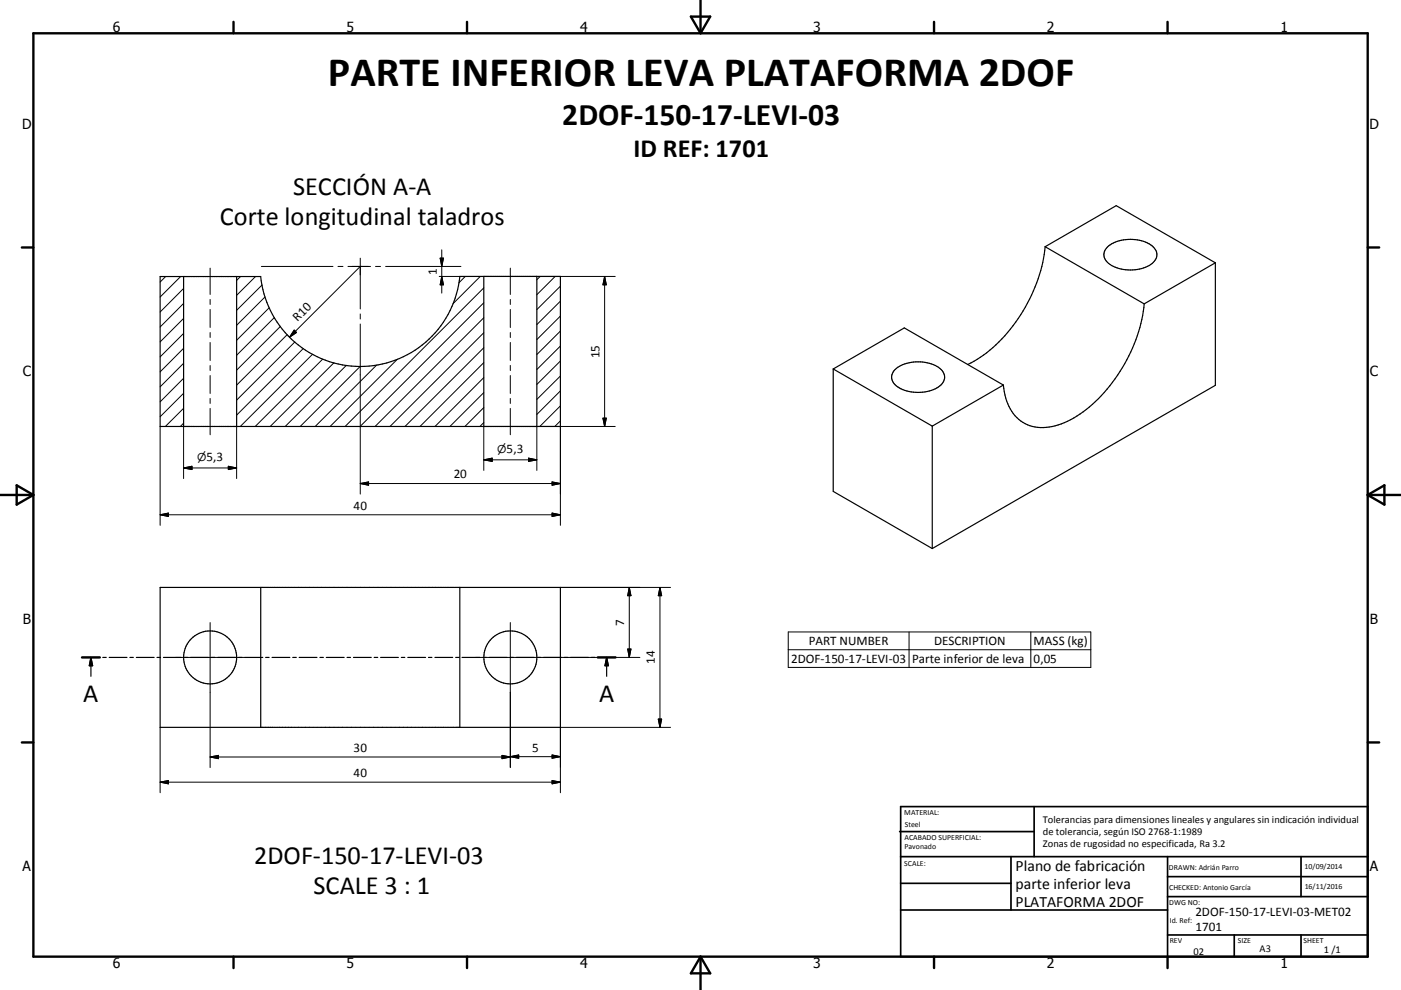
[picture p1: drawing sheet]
<svg xmlns="http://www.w3.org/2000/svg" width="420mm" height="297mm" viewBox="0 0 420 297" stroke-linecap="round" stroke-linejoin="round" font-family="sans-serif">
<g fill="none" stroke="#000" stroke-width=".36">
<path d="M313.3 74l21.4-12.3 29.7 17.1M313.3 74l29.7 17.2M313.3 74a47.2 47.2 0 0 1-21.3 34.4l-1.9 1M332 74.1a11.4 11.4 0 0 1 13.8 0 3.2 3.2 0 0 1-.8 5.3 11.7 11.7 0 0 1-13-.7 2.98 2.98 0 0 1 0-4.6zM364.4 78.8v36.8l-84.9 49M364.4 78.8l-21.4 12.4M48 83h30.2a30 30 0 0 0 29.8 27 30 30 0 0 0 29.9-27.1h30.1v45h-120zM55 83v44.9M70.9 83v44.9M145 82.9v45M160.9 82.9v45M343 91.2a47.5 47.5 0 0 1-21.1 34.2 15.9 15.9 0 0 1-13.8 2 12.9 12.9 0 0 1-7.2-10.9l-.1-1"/>
<path d="M249.8 110.7l21.3-12.3 29.7 17.1M249.8 110.7l29.7 17.1M249.8 110.7v36.7l29.7 17.2M268.4 110.8a11.4 11.4 0 0 1 13.7 0 3.2 3.2 0 0 1-.7 5.3 11.8 11.8 0 0 1-13-.7 3 3 0 0 1 0-4.6zM300.8 115.5l-21.3 12.3M279.5 127.8v36.8M48 176.2h120v42h-120zM78.2 176.2v42M137.9 176.2v42M24.6 197.2h5.3M27.3 197.2v5.7M27.3 197.2l.5 2.5h-1z"/>
<path d="M30.8 197.2h1.1M32.7 197.2h5.4M38.9 197.2h1.1M40.9 197.2h5.3M47.1 197.2h1M49 197.2h5.3M55.2 197.2h1.1M57.2 197.2h5.3M63.4 197.2h1M65.3 197.2h5.3M71.5 197.2h1M73.4 197.2h5.4"/>
<path d="M79.6 197.2h1.1M81.6 197.2h5.3M87.8 197.2h1M89.7 197.2h5.3M95.9 197.2h1.1M97.8 197.2h5.4M104 197.2h1.1M106 197.2h5.3M112.2 197.2h1M114.1 197.2h5.3M120.3 197.2h1.1M122.3 197.2h5.3"/>
<path d="M128.5 197.2h1M130.4 197.2h5.3M136.6 197.2h1.1M138.5 197.2h5.4M144.7 197.2h1.1M146.7 197.2h5.3M152.9 197.2h1M154.8 197.2h5.3M161 197.2h1.1M162.9 197.2h5.4M169.2 197.2h1M171.1 197.2h5.3"/>
<path d="M177.3 197.2h1.1M179.2 197.2h5.3M181.9 197.2l.5 2.5h-1zM181.9 197.2v5.7"/>
<circle cx="63" cy="197.2" r="7.9"/>
<circle cx="153" cy="197.2" r="7.9"/>
</g>
<g fill="none" stroke="#000" stroke-width=".71">
<path d="M10 10h400v277h-400zM70 6.6v3.4M140 6.6v3.4M207.1 5h5.8l-2.9 5zM210 0v10M280 6.6v3.4M350 6.6v3.4M6.6 74.2h3.4M410 74.2h3.5M0 148.5h10M5 145.6l5 2.9-5 2.9zM410 148.5h10.1"/>
<path d="M410 148.5l5.1-2.9v5.8zM24.6 197.2h5.3M179.2 197.2h5.3M6.6 222.7h3.4M410 222.7h3.5M70 287v3.4M140 287v3.4M210 287v10M210 287l2.9 5h-5.8zM280 287v3.4M350 287v3.4"/>
</g>
<g fill="none" stroke="#000" stroke-width=".51">
<path d="M269.7 249.5h40.3M270 242h140v45h-140zM270 257h140M303.1 257v16M310 242v15M350 257v30M390.1 257v12M270 265h33.1M270 273h80M350 269h60M350 263h60M350 280.5h60"/>
<path d="M370 280.5v6.5M390.1 280.5v6.5"/>
</g>
<path d="M27.3 197.2l.5 2.5h-1zM181.9 197.2l.5 2.5h-1z" fill="#000" stroke="#000" stroke-width=".36"/>
<g fill="none" stroke="#000" stroke-width=".3">
<path d="M78.4 79.9h21.4M101.3 79.9h1.5M104.3 79.9h6.8M108 79.9h.1M108 79.9l-21.2 21.3M108 77.4v15.3M112.6 79.9h1.5M115.6 79.9h22.6M132 77.4h1l-.6 2.5zM132.4 75v12.9M49.7 83l-1.7 1.6M54.2 83l-6.2 6.1"/>
<path d="M55 95.5l-7 7.1M55 91l-7 7.1M55 86.5l-7 7.1M63 80.4v7.9M63 89.8v1.5M63 92.8v5.5M63 99.8v1.5M72.1 83l-1.2 1.1M76.6 83l-5.7 5.6M78.6 85.5l-7.7 7.6M79.5 89.1l-8.6 8.5M80.7 92.3l-9.8 9.8"/>
<path d="M82.3 95.3l-11.4 11.3M84.1 97.9l-13.2 13.2M88.2 99l.7 .8-2.1 1.4zM108 94.2v1.5M108 97.2v51M131.7 82.9h6.2M132.4 82.9l.6 2.5h-1zM139.5 82.9l-1.9 2M144 82.9l-8.2 8.2M145 99.8l-28.1 28.1M145 95.3l-32.5 32.6M145 90.8l-37 37.1"/>
<path d="M145 86.4l-41.5 41.5M145 82.9h7.9M153 80.4v7.9M153 89.8v1.5M153 92.8v5.5M153 99.8v1.5M153.1 82.9h31.3M161.9 82.9l-1 1M166.4 82.9l-5.5 5.5M168 99.3l-7.1 7.1M168 94.8l-7.1 7.1M168 90.3l-7.1 7.1"/>
<path d="M168 85.9l-7.1 7M181.3 82.9v45M181.3 82.9l.5 2.5h-1zM55 118l-7 7M55 109l-7 7.1M55 113.5l-7 7.1M55 104.5l-7 7.1M55 100l-7 7.1M63 102.7v5.5M63 109.7v1.5M63 112.7v5.3M63 119.5v1.5"/>
<path d="M86.1 100.4l-15.2 15.1M88.4 102.6l-17.5 17.4M90.9 104.6l-20 19.9M93.7 106.3l-21.7 21.6M96.8 107.7l-20.3 20.2M100.1 108.8l-19.1 19.1M103.8 109.6l-18.3 18.3M108 109.9l-18 18M112.9 109.5l-18.4 18.4M119.2 107.8l-20.2 20.1M145 117.8l-10.1 10.1M145 113.3l-14.6 14.6"/>
<path d="M145 108.8l-19.1 19.1M145 104.3l-23.6 23.6M153 102.7v5.4M153 109.6v1.6M153 112.7v5.3M153 119.5v1.5M168 117.3l-7.1 7M168 112.8l-7.1 7M168 108.3l-7.1 7M168 103.8l-7.1 7.1M48 127.9v29.7M55 122.5l-5.4 5.4"/>
<path d="M55 127l-.9 .9M55 127.9v15.7M63 122.5v7.9M68.5 139.9l2.4 .5-2.4 .5zM70.9 127.9v15.7M145 126.8l-1.1 1.1M145 122.3l-5.6 5.6M145 138h15.9M145 138l2.6-.6v1zM152.9 127.9h-7.9v13.2M153 122.5v7.9M153.1 127.9h31.3"/>
<path d="M158.5 137.4l2.4 .6-2.4 .4zM160.9 127.9v13.2M168 126.3l-1.7 1.6M168 121.8l-6.2 6.1M168 127.9v29.7M180.8 125.5h1l-.5 2.4zM48 154.4l2.5-.5v1zM48 154.4h120M55 140.4h15.9M55 140.4l2.6-.5v1zM108 145.1h60M108 145.1l2.5-.5v1z"/>
<path d="M165.5 144.6l2.5 .5-2.5 .5zM165.5 153.9l2.5 .5-2.5 .5zM168 176.2h33M188.7 176.2l.5 2.5h-1zM188.7 176.2v21M197.9 176.2v42M197.9 176.2l.5 2.5h-1zM52.6 197.2h20.9M63 186.8v43.5M142.6 197.2h49.2M153 186.8v43.5M188.2 194.7h1l-.5 2.5z"/>
<path d="M236.3 189.6h90.7v10.6h-90.7zM236.3 194.9h90.7M272.5 189.6v10.6M309 189.6v10.6M48 218.2v19.6M197.4 215.7h1l-.5 2.5zM201 218.2h-33v19.6M48 234.7h120M48 234.7l2.5-.5v1zM63 227.1h90M63 227.1l2.5-.5v1zM150.5 226.6l2.5 .5-2.5 .5z"/>
<path d="M153 227h15M153 227l2.5-.5v1zM165.5 234.2l2.5 .5-2.5 .5zM165.5 226.5l2.5 .5-2.5 .5z"/>
</g>
<g fill="#000" stroke="#000" stroke-width=".3">
<path d="M132 77.4h1l-.6 2.5zM88.2 99l.7 .8-2.1 1.4zM132.4 82.9l.6 2.5h-1zM181.3 82.9l.5 2.5h-1zM55 140.4l2.6-.5v1zM145 138l2.6-.6v1zM158.5 137.4l2.4 .6-2.4 .4zM180.8 125.5h1l-.5 2.4zM48 154.4l2.5-.5v1zM68.5 139.9l2.4 .5-2.4 .5zM108 145.1l2.5-.5v1zM165.5 144.6l2.5 .5-2.5 .5z"/>
<path d="M165.5 153.9l2.5 .5-2.5 .5zM188.7 176.2l.5 2.5h-1zM197.9 176.2l.5 2.5h-1zM188.2 194.7h1l-.5 2.5zM197.4 215.7h1l-.5 2.5zM48 234.7l2.5-.5v1zM63 227.1l2.5-.5v1zM150.5 226.6l2.5 .5-2.5 .5zM153 227l2.5-.5v1zM165.5 234.2l2.5 .5-2.5 .5zM165.5 226.5l2.5 .5-2.5 .5z"/>
</g>
<text font-size="12.6" x="98.3" y="25.8">PARTE INFERIOR LEVA PLATAFORMA 2DOF</text>
<text font-size="9.4" x="168.6" y="37.6">2DOF-150-17-LEVI-03</text>
<g font-size="7.9">
<text x="189.9" y="47.2">ID REF: 1701</text>
<text x="87.9" y="58.5">SECCIÓN A-A</text>
<text x="65.9" y="67.5">Corte longitudinal taladros</text>
<text x="25" y="210.7">A</text>
<text x="179.7" y="210.7">A</text>
<text x="76.2" y="259.1">2DOF-150-17-LEVI-03</text>
<text x="94" y="268.1">SCALE 3 : 1</text>
</g>
<g font-size="4.7">
<text x="304.5" y="261.2">Plano de fabricación</text>
<text x="304.5" y="266.6">parte inferior leva</text>
<text x="304.5" y="272">PLATAFORMA 2DOF</text>
</g>
<g font-size="4.2">
<text x="33.9" y="9.6">6</text>
<text x="103.9" y="9.6">5</text>
<text x="173.9" y="9.6">4</text>
<text x="243.8" y="9.6">3</text>
<text x="313.9" y="9.6">2</text>
<text x="383.9" y="9.6">1</text>
<text x="6.7" y="38.7">D</text>
<text x="410.5" y="38.7">D</text>
<text x="6.9" y="112.9">C</text>
<text x="410.7" y="112.9">C</text>
<text x="6.9" y="187.1">B</text>
<text x="410.7" y="187.1">B</text>
<text x="6.8" y="261.4">A</text>
<text x="410.7" y="261.4">A</text>
<text x="33.9" y="290.4">6</text>
<text x="103.9" y="290.4">5</text>
<text x="173.9" y="290.4">4</text>
<text x="243.8" y="290.4">3</text>
<text x="313.9" y="290.4">2</text>
<text x="383.9" y="290.4">1</text>
</g>
<g font-size="3.9">
<text x="131" y="82.5" transform="rotate(-90 131 82.5)">1</text>
<text x="89.2" y="96.5" transform="rotate(-45 89.2 96.5)">R10</text>
<text x="179.7" y="107.4" transform="rotate(-90 179.7 107.4)">15</text>
<text x="151.9" y="135.8">5,3</text>
<text x="61.9" y="138.3">5,3</text>
<text x="136.1" y="143.5">20</text>
<text x="106" y="152.9">40</text>
<text x="187.1" y="187.7" transform="rotate(-90 187.1 187.7)">7</text>
<text x="242.5" y="193.5">PART NUMBER</text>
<text x="280.1" y="193.5">DESCRIPTION</text>
<text x="309.9" y="193.6">MASS (kg)</text>
<text x="196.3" y="199.2" transform="rotate(-90 196.3 199.2)">14</text>
<text x="237.2" y="198.8">2DOF-150-17-LEVI-03</text>
<text x="273.5" y="198.9">Parte inferior de leva</text>
<text x="309.9" y="198.8">0,05</text>
<text x="106" y="225.6">30</text>
<text x="159.5" y="225.5">5</text>
<text x="106" y="233.1">40</text>
<text x="358.4" y="274.9">2DOF-150-17-LEVI-03-MET02</text>
<text x="358.4" y="279.4">1701</text>
</g>
<g font-size="3.3">
<text x="149.1" y="135.8">⌀</text>
<text x="59.1" y="138.3">⌀</text>
</g>
<g font-size="3.1">
<text x="312.7" y="246.8">Tolerancias para dimensiones lineales y angulares sin indicación individual</text>
<text x="312.7" y="250.4">de tolerancia, según ISO 2768-1:1989</text>
<text x="312.7" y="254">Zonas de rugosidad no especificada, Ra 3.2</text>
<text x="357.8" y="286.5">02</text>
<text x="377.6" y="285.6">A3</text>
<text x="396.9" y="285.9">1 /1</text>
</g>
<g font-size="2.4">
<text x="271.1" y="244.4">MATERIAL:</text>
<text x="271.2" y="252">ACABADO SUPERFICIAL:</text>
<text x="271.3" y="248">Steel</text>
<text x="271.2" y="254.7">Pavonado</text>
<text x="271.1" y="259.7">SCALE:</text>
<text x="350.4" y="260.9">DRAWN: Adrián Parro</text>
<text x="391.1" y="260.6">10/09/2014</text>
<text x="350.5" y="267">CHECKED: Antonio García</text>
<text x="391.2" y="266.7">16/11/2016</text>
<text x="350.5" y="271.4">DWG NO:</text>
<text x="350.7" y="276.9">Id. Ref:</text>
<text x="350.7" y="282.8">REV</text>
<text x="371.1" y="282.9">SIZE</text>
<text x="390.8" y="283">SHEET</text>
</g>
</svg>
